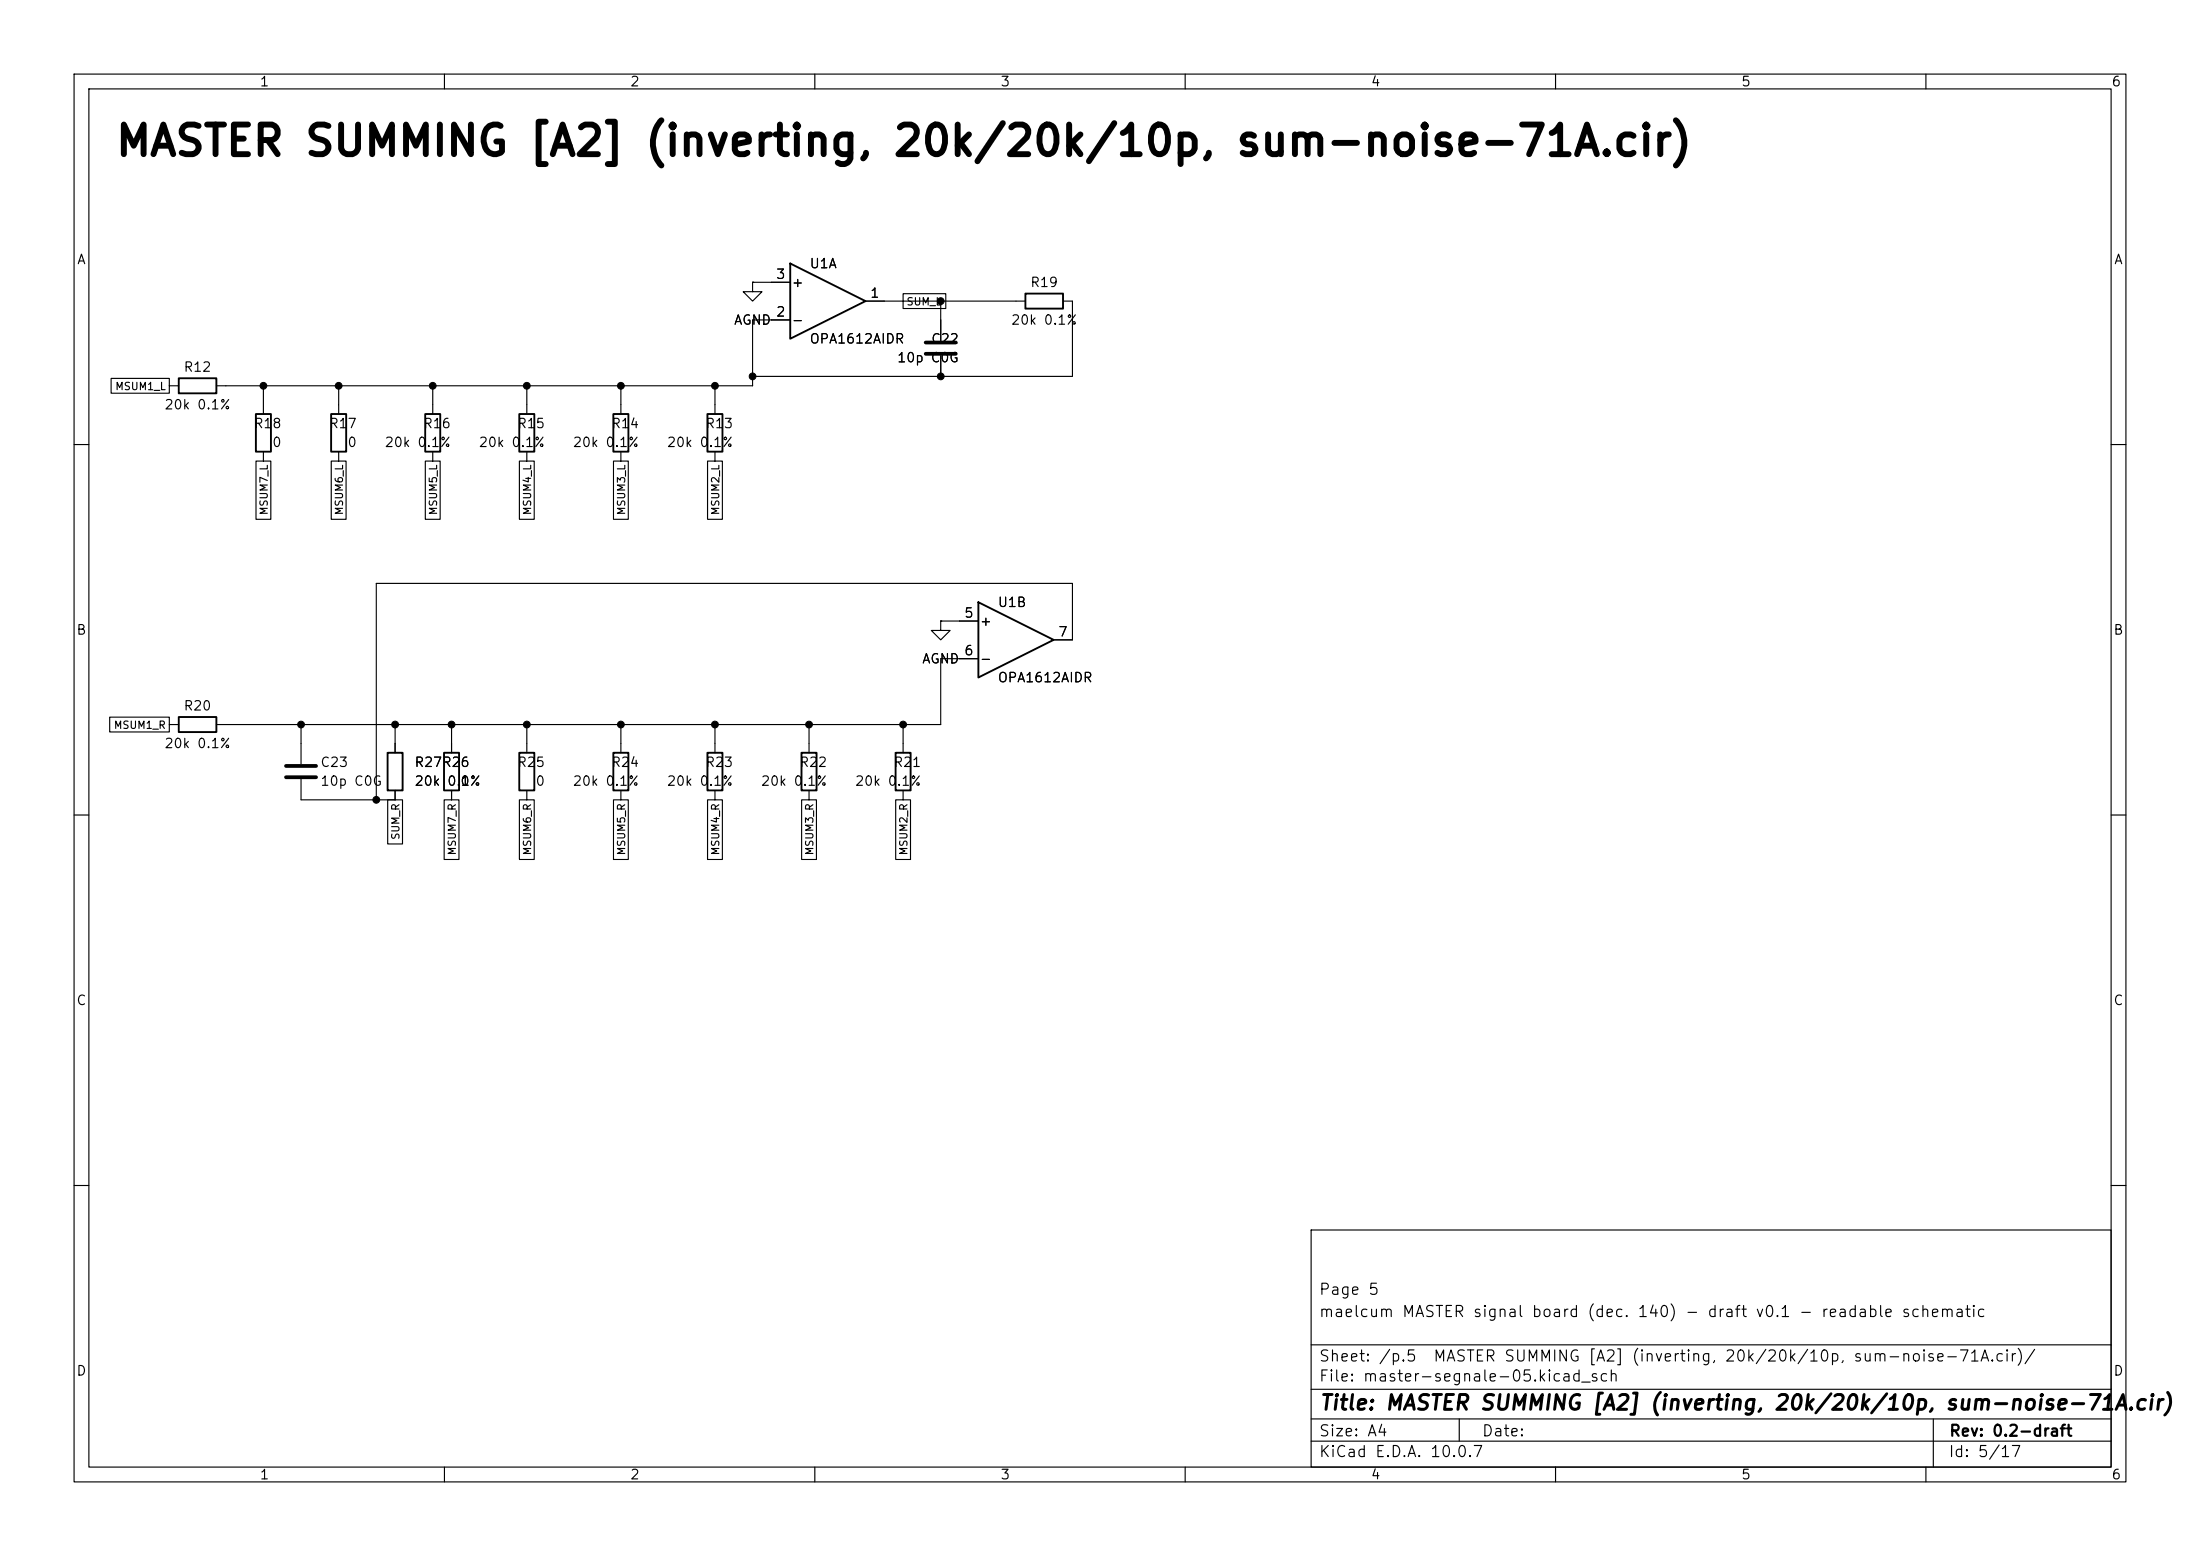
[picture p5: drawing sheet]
(kicad_sch
 (version 20260101)
 (generator "eeschema")
 (generator_version "10.0")
 (paper "A4")
 (title_block
  (title "MASTER SUMMING [A2] (inverting, 20k/20k/10p, sum-noise-71A.cir)")
  (rev "0.2-draft")
  (comment 1 "maelcum MASTER signal board (dec. 140) - draft v0.1 - readable schematic")
  (comment 2 "Page 5"))
 (lib_symbols
  (symbol
   "Amplifier_Operational:OPA1612AxD"
   (pin_names
    (offset 0.127)) (exclude_from_sim no) (in_bom yes) (on_board yes)
   (in_pos_files yes)
   (duplicate_pin_numbers_are_jumpers no)
   (property
    "Reference"
    "U" (at 0 5.08 0) (show_name no) (do_not_autoplace no) (effects (font (size 1.27 1.27)) (justify left)))
   (property
    "Value"
    "OPA1612AxD" (at 0 -5.08 0) (show_name no) (do_not_autoplace no) (effects (font (size 1.27 1.27)) (justify left)))
   (property
    "Footprint"
    "" (at 0 0 0) (show_name no) (do_not_autoplace no) (hide yes) (effects (font (size 1.27 1.27))))
   (property
    "Datasheet"
    "http://www.ti.com/lit/ds/symlink/opa1612.pdf" (at 0 0 0) (show_name no) (do_not_autoplace no) (hide yes) (effects (font (size 1.27 1.27))))
   (property
    "Description"
    "Dual SoundPlus High Performance, Bipolar-Input Audio Operational Amplifiers, SOIC-8" (at 0 0 0) (show_name no) (do_not_autoplace no) (hide yes) (effects (font (size 1.27 1.27))))
   (property
    "ki_locked"
    "" (at 0 0 0) (show_name no) (do_not_autoplace no) (effects (font (size 1.27 1.27))))
   (property
    "ki_keywords"
    "dual opamp" (at 0 0 0) (show_name no) (do_not_autoplace no) (hide yes) (effects (font (size 1.27 1.27))))
   (property
    "ki_fp_filters"
    "SOIC*3.9x4.9mm*P1.27mm* DIP*W7.62mm* TO*99* OnSemi*Micro8* TSSOP*3x3mm*P0.65mm* TSSOP*4.4x3mm*P0.65mm* MSOP*3x3mm*P0.65mm* SSOP*3.9x4.9mm*P0.635mm* LFCSP*2x2mm*P0.5mm* *SIP* SOIC*5.3x6.2mm*P1.27mm*" (at 0 0 0) (show_name no) (do_not_autoplace no) (hide yes) (effects (font (size 1.27 1.27))))
   (symbol
    "OPA1612AxD_1_1"
    (polyline (pts (xy -5.08 5.08) (xy 5.08 0) (xy -5.08 -5.08) (xy -5.08 5.08)) (stroke (width 0.254) (type default)) (fill (type background)))
    (pin
    output
    line (at 7.62 0 180) (length 2.54) (name
    "" (effects (font (size 1.27 1.27)))) (number
    "1" (effects (font (size 1.27 1.27)))))
    (pin
    input
    line (at -7.62 -2.54 0) (length 2.54) (name
    "-" (effects (font (size 1.27 1.27)))) (number
    "2" (effects (font (size 1.27 1.27)))))
    (pin
    input
    line (at -7.62 2.54 0) (length 2.54) (name
    "+" (effects (font (size 1.27 1.27)))) (number
    "3" (effects (font (size 1.27 1.27))))))
   (symbol
    "OPA1612AxD_2_1"
    (polyline (pts (xy -5.08 5.08) (xy 5.08 0) (xy -5.08 -5.08) (xy -5.08 5.08)) (stroke (width 0.254) (type default)) (fill (type background)))
    (pin
    input
    line (at -7.62 2.54 0) (length 2.54) (name
    "+" (effects (font (size 1.27 1.27)))) (number
    "5" (effects (font (size 1.27 1.27)))))
    (pin
    input
    line (at -7.62 -2.54 0) (length 2.54) (name
    "-" (effects (font (size 1.27 1.27)))) (number
    "6" (effects (font (size 1.27 1.27)))))
    (pin
    output
    line (at 7.62 0 180) (length 2.54) (name
    "" (effects (font (size 1.27 1.27)))) (number
    "7" (effects (font (size 1.27 1.27))))))
   (symbol
    "OPA1612AxD_3_1"
    (pin
    power_in
    line (at -2.54 -7.62 90) (length 3.81) (name
    "V-" (effects (font (size 1.27 1.27)))) (number
    "4" (effects (font (size 1.27 1.27)))))
    (pin
    power_in
    line (at -2.54 7.62 270) (length 3.81) (name
    "V+" (effects (font (size 1.27 1.27)))) (number
    "8" (effects (font (size 1.27 1.27))))))
   (embedded_fonts no))
  (symbol
   "Device:C"
   (pin_numbers (hide yes))
   (pin_names
    (offset 0.254)) (exclude_from_sim no) (in_bom yes) (on_board yes)
   (in_pos_files yes)
   (duplicate_pin_numbers_are_jumpers no)
   (property
    "Reference"
    "C" (at 0.635 2.54 0) (show_name no) (do_not_autoplace no) (effects (font (size 1.27 1.27)) (justify left)))
   (property
    "Value"
    "C" (at 0.635 -2.54 0) (show_name no) (do_not_autoplace no) (effects (font (size 1.27 1.27)) (justify left)))
   (property
    "Footprint"
    "" (at 0.9652 -3.81 0) (show_name no) (do_not_autoplace no) (hide yes) (effects (font (size 1.27 1.27))))
   (property
    "Datasheet"
    "" (at 0 0 0) (show_name no) (do_not_autoplace no) (hide yes) (effects (font (size 1.27 1.27))))
   (property
    "Description"
    "Unpolarized capacitor" (at 0 0 0) (show_name no) (do_not_autoplace no) (hide yes) (effects (font (size 1.27 1.27))))
   (property
    "ki_keywords"
    "cap capacitor" (at 0 0 0) (show_name no) (do_not_autoplace no) (hide yes) (effects (font (size 1.27 1.27))))
   (property
    "ki_fp_filters"
    "C_*" (at 0 0 0) (show_name no) (do_not_autoplace no) (hide yes) (effects (font (size 1.27 1.27))))
   (symbol
    "C_0_1"
    (polyline (pts (xy -2.032 0.762) (xy 2.032 0.762)) (stroke (width 0.508) (type default)) (fill (type none)))
    (polyline (pts (xy -2.032 -0.762) (xy 2.032 -0.762)) (stroke (width 0.508) (type default)) (fill (type none))))
   (symbol
    "C_1_1"
    (pin
    passive
    line (at 0 3.81 270) (length 2.794) (name
    "" (effects (font (size 1.27 1.27)))) (number
    "1" (effects (font (size 1.27 1.27)))))
    (pin
    passive
    line (at 0 -3.81 90) (length 2.794) (name
    "" (effects (font (size 1.27 1.27)))) (number
    "2" (effects (font (size 1.27 1.27))))))
   (embedded_fonts no))
  (symbol
   "Device:R"
   (pin_numbers (hide yes))
   (pin_names
    (offset 0)) (exclude_from_sim no) (in_bom yes) (on_board yes)
   (in_pos_files yes)
   (duplicate_pin_numbers_are_jumpers no)
   (property
    "Reference"
    "R" (at 2.032 0 90) (show_name no) (do_not_autoplace no) (effects (font (size 1.27 1.27))))
   (property
    "Value"
    "R" (at 0 0 90) (show_name no) (do_not_autoplace no) (effects (font (size 1.27 1.27))))
   (property
    "Footprint"
    "" (at -1.778 0 90) (show_name no) (do_not_autoplace no) (hide yes) (effects (font (size 1.27 1.27))))
   (property
    "Datasheet"
    "" (at 0 0 0) (show_name no) (do_not_autoplace no) (hide yes) (effects (font (size 1.27 1.27))))
   (property
    "Description"
    "Resistor" (at 0 0 0) (show_name no) (do_not_autoplace no) (hide yes) (effects (font (size 1.27 1.27))))
   (property
    "ki_keywords"
    "R res resistor" (at 0 0 0) (show_name no) (do_not_autoplace no) (hide yes) (effects (font (size 1.27 1.27))))
   (property
    "ki_fp_filters"
    "R_*" (at 0 0 0) (show_name no) (do_not_autoplace no) (hide yes) (effects (font (size 1.27 1.27))))
   (symbol
    "R_0_1"
    (rectangle (start -1.016 -2.54) (end 1.016 2.54) (stroke (width 0.254) (type default)) (fill (type none))))
   (symbol
    "R_1_1"
    (pin
    passive
    line (at 0 3.81 270) (length 1.27) (name
    "" (effects (font (size 1.27 1.27)))) (number
    "1" (effects (font (size 1.27 1.27)))))
    (pin
    passive
    line (at 0 -3.81 90) (length 1.27) (name
    "" (effects (font (size 1.27 1.27)))) (number
    "2" (effects (font (size 1.27 1.27))))))
   (embedded_fonts no))
  (symbol
   "power:GND"
   (power global)
   (pin_numbers (hide yes))
   (pin_names
    (offset 0) (hide yes)) (exclude_from_sim no) (in_bom yes) (on_board yes)
   (in_pos_files yes)
   (duplicate_pin_numbers_are_jumpers no)
   (property
    "Reference"
    "#PWR" (at 0 -6.35 0) (show_name no) (do_not_autoplace no) (hide yes) (effects (font (size 1.27 1.27))))
   (property
    "Value"
    "GND" (at 0 -3.81 0) (show_name no) (do_not_autoplace no) (effects (font (size 1.27 1.27))))
   (property
    "Footprint"
    "" (at 0 0 0) (show_name no) (do_not_autoplace no) (hide yes) (effects (font (size 1.27 1.27))))
   (property
    "Datasheet"
    "" (at 0 0 0) (show_name no) (do_not_autoplace no) (hide yes) (effects (font (size 1.27 1.27))))
   (property
    "Description"
    "Power symbol creates a global label with name \"GND\" , ground" (at 0 0 0) (show_name no) (do_not_autoplace no) (hide yes) (effects (font (size 1.27 1.27))))
   (property
    "ki_keywords"
    "global power" (at 0 0 0) (show_name no) (do_not_autoplace no) (hide yes) (effects (font (size 1.27 1.27))))
   (symbol
    "GND_0_1"
    (polyline (pts (xy 0 0) (xy 0 -1.27) (xy 1.27 -1.27) (xy 0 -2.54) (xy -1.27 -1.27) (xy 0 -1.27)) (stroke (width 0) (type default)) (fill (type none))))
   (symbol
    "GND_1_1"
    (pin
    power_in
    line (at 0 0 270) (length 0) (name
    "" (effects (font (size 1.27 1.27)))) (number
    "1" (effects (font (size 1.27 1.27))))))
   (embedded_fonts no)))
 (text
  "MASTER SUMMING [A2] (inverting, 20k/20k/10p, sum-noise-71A.cir)"
  (exclude_from_sim no)
  (at 15.24 21.59 0)
  (effects (font (size 4 4)
    (bold yes)) (justify left bottom)))
 (symbol
  (lib_id "Amplifier_Operational:OPA1612AxD")
  (at 111.76 40.64 0)
  (unit 1)
  (body_style 1)
  (exclude_from_sim no)
  (in_bom yes)
  (on_board yes)
  (dnp no)
  (property
   "Reference"
   "U1" (at 109.22 35.56 0) (effects (font (size 1.27 1.27)) (justify left)))
  (property
   "Value"
   "OPA1612AIDR" (at 109.22 45.72 0) (effects (font (size 1.27 1.27)) (justify left)))
  (property
   "Footprint"
   "Package_SO:SOIC-8_3.9x4.9mm_P1.27mm" (at 111.76 40.64 0) (effects (font (size 1.27 1.27)) (justify left) (hide yes)))
  (property
   "Datasheet"
   "" (at 111.76 40.64 0) (effects (font (size 1.27 1.27)) (justify left) (hide yes)))
  (pin
   "1")
  (pin
   "2")
  (pin
   "3")
  (instances (project
    "master-segnale" (path
    "/1b16d02c-bb7a-5f62-bcdf-15134ce14abd/7bf87128-971c-5a3f-b672-afb99efe3010" (reference "U1") (unit 1)))))
 (wire
  (pts (xy 119.38 40.64) (xy 121.92 40.64))
  (stroke (width 0) (type default)))
 (symbol
  (lib_id "Device:C")
  (at 127 46.99 180)
  (unit 1)
  (body_style 1)
  (exclude_from_sim no)
  (in_bom yes)
  (on_board yes)
  (dnp no)
  (property
   "Reference"
   "C22" (at 129.54 45.72 0) (effects (font (size 1.27 1.27)) (justify left)))
  (property
   "Value"
   "10p C0G" (at 129.54 48.26 0) (effects (font (size 1.27 1.27)) (justify left)))
  (property
   "Footprint"
   "Capacitor_SMD:C_0805_2012Metric" (at 127 46.99 0) (effects (font (size 1.27 1.27)) (justify left) (hide yes)))
  (property
   "Datasheet"
   "" (at 127 46.99 0) (effects (font (size 1.27 1.27)) (justify left) (hide yes)))
  (pin
   "1")
  (pin
   "2")
  (instances (project
    "master-segnale" (path
    "/1b16d02c-bb7a-5f62-bcdf-15134ce14abd/7bf87128-971c-5a3f-b672-afb99efe3010" (reference "C22") (unit 1)))))
 (symbol
  (lib_id "Device:R")
  (at 140.97 40.64 270)
  (unit 1)
  (body_style 1)
  (exclude_from_sim no)
  (in_bom yes)
  (on_board yes)
  (dnp no)
  (property
   "Reference"
   "R19" (at 140.97 38.1 90) (effects (font (size 1.27 1.27))))
  (property
   "Value"
   "20k 0.1%" (at 140.97 43.18 90) (effects (font (size 1.27 1.27))))
  (property
   "Footprint"
   "Resistor_SMD:R_0805_2012Metric" (at 140.97 40.64 0) (effects (font (size 1.27 1.27)) (justify left) (hide yes)))
  (property
   "Datasheet"
   "" (at 140.97 40.64 0) (effects (font (size 1.27 1.27)) (justify left) (hide yes)))
  (pin
   "1")
  (pin
   "2")
  (instances (project
    "master-segnale" (path
    "/1b16d02c-bb7a-5f62-bcdf-15134ce14abd/7bf87128-971c-5a3f-b672-afb99efe3010" (reference "R19") (unit 1)))))
 (wire
  (pts (xy 121.92 40.64) (xy 127 40.64))
  (stroke (width 0) (type default)))
 (wire
  (pts (xy 127 40.64) (xy 127 43.18))
  (stroke (width 0) (type default)))
 (wire
  (pts (xy 127 40.64) (xy 137.16 40.64))
  (stroke (width 0) (type default)))
 (junction
  (at 127 40.64)
  (diameter 0)
  (color 0 0 0 0))
 (wire
  (pts (xy 104.14 38.1) (xy 101.6 38.1))
  (stroke (width 0) (type default)))
 (symbol
  (lib_id "power:GND")
  (at 101.6 38.1 0)
  (unit 1)
  (body_style 1)
  (exclude_from_sim no)
  (in_bom yes)
  (on_board yes)
  (dnp no)
  (property
   "Reference"
   "#PWR001" (at 101.6 38.1 0) (effects (font (size 1.27 1.27)) (justify left) (hide yes)))
  (property
   "Value"
   "AGND" (at 101.6 43.18 0) (effects (font (size 1.27 1.27))))
  (property
   "Footprint"
   "" (at 101.6 38.1 0) (effects (font (size 1.27 1.27)) (justify left) (hide yes)))
  (property
   "Datasheet"
   "" (at 101.6 38.1 0) (effects (font (size 1.27 1.27)) (justify left) (hide yes)))
  (pin
   "1")
  (instances (project
    "master-segnale" (path
    "/1b16d02c-bb7a-5f62-bcdf-15134ce14abd/7bf87128-971c-5a3f-b672-afb99efe3010" (reference "#PWR001") (unit 1)))))
 (wire
  (pts (xy 104.14 43.18) (xy 101.6 43.18))
  (stroke (width 0) (type default)))
 (wire
  (pts (xy 101.6 43.18) (xy 101.6 52.07))
  (stroke (width 0) (type default)))
 (symbol
  (lib_id "Device:R")
  (at 96.52 58.42 180)
  (unit 1)
  (body_style 1)
  (exclude_from_sim no)
  (in_bom yes)
  (on_board yes)
  (dnp no)
  (property
   "Reference"
   "R13" (at 99.06 57.15 0) (effects (font (size 1.27 1.27)) (justify left)))
  (property
   "Value"
   "20k 0.1%" (at 99.06 59.69 0) (effects (font (size 1.27 1.27)) (justify left)))
  (property
   "Footprint"
   "Resistor_SMD:R_0805_2012Metric" (at 96.52 58.42 0) (effects (font (size 1.27 1.27)) (justify left) (hide yes)))
  (property
   "Datasheet"
   "" (at 96.52 58.42 0) (effects (font (size 1.27 1.27)) (justify left) (hide yes)))
  (pin
   "1")
  (pin
   "2")
  (instances (project
    "master-segnale" (path
    "/1b16d02c-bb7a-5f62-bcdf-15134ce14abd/7bf87128-971c-5a3f-b672-afb99efe3010" (reference "R13") (unit 1)))))
 (symbol
  (lib_id "Device:R")
  (at 83.82 58.42 180)
  (unit 1)
  (body_style 1)
  (exclude_from_sim no)
  (in_bom yes)
  (on_board yes)
  (dnp no)
  (property
   "Reference"
   "R14" (at 86.36 57.15 0) (effects (font (size 1.27 1.27)) (justify left)))
  (property
   "Value"
   "20k 0.1%" (at 86.36 59.69 0) (effects (font (size 1.27 1.27)) (justify left)))
  (property
   "Footprint"
   "Resistor_SMD:R_0805_2012Metric" (at 83.82 58.42 0) (effects (font (size 1.27 1.27)) (justify left) (hide yes)))
  (property
   "Datasheet"
   "" (at 83.82 58.42 0) (effects (font (size 1.27 1.27)) (justify left) (hide yes)))
  (pin
   "1")
  (pin
   "2")
  (instances (project
    "master-segnale" (path
    "/1b16d02c-bb7a-5f62-bcdf-15134ce14abd/7bf87128-971c-5a3f-b672-afb99efe3010" (reference "R14") (unit 1)))))
 (symbol
  (lib_id "Device:R")
  (at 71.12 58.42 180)
  (unit 1)
  (body_style 1)
  (exclude_from_sim no)
  (in_bom yes)
  (on_board yes)
  (dnp no)
  (property
   "Reference"
   "R15" (at 73.66 57.15 0) (effects (font (size 1.27 1.27)) (justify left)))
  (property
   "Value"
   "20k 0.1%" (at 73.66 59.69 0) (effects (font (size 1.27 1.27)) (justify left)))
  (property
   "Footprint"
   "Resistor_SMD:R_0805_2012Metric" (at 71.12 58.42 0) (effects (font (size 1.27 1.27)) (justify left) (hide yes)))
  (property
   "Datasheet"
   "" (at 71.12 58.42 0) (effects (font (size 1.27 1.27)) (justify left) (hide yes)))
  (pin
   "1")
  (pin
   "2")
  (instances (project
    "master-segnale" (path
    "/1b16d02c-bb7a-5f62-bcdf-15134ce14abd/7bf87128-971c-5a3f-b672-afb99efe3010" (reference "R15") (unit 1)))))
 (symbol
  (lib_id "Device:R")
  (at 58.42 58.42 180)
  (unit 1)
  (body_style 1)
  (exclude_from_sim no)
  (in_bom yes)
  (on_board yes)
  (dnp no)
  (property
   "Reference"
   "R16" (at 60.96 57.15 0) (effects (font (size 1.27 1.27)) (justify left)))
  (property
   "Value"
   "20k 0.1%" (at 60.96 59.69 0) (effects (font (size 1.27 1.27)) (justify left)))
  (property
   "Footprint"
   "Resistor_SMD:R_0805_2012Metric" (at 58.42 58.42 0) (effects (font (size 1.27 1.27)) (justify left) (hide yes)))
  (property
   "Datasheet"
   "" (at 58.42 58.42 0) (effects (font (size 1.27 1.27)) (justify left) (hide yes)))
  (pin
   "1")
  (pin
   "2")
  (instances (project
    "master-segnale" (path
    "/1b16d02c-bb7a-5f62-bcdf-15134ce14abd/7bf87128-971c-5a3f-b672-afb99efe3010" (reference "R16") (unit 1)))))
 (symbol
  (lib_id "Device:R")
  (at 45.72 58.42 180)
  (unit 1)
  (body_style 1)
  (exclude_from_sim no)
  (in_bom yes)
  (on_board yes)
  (dnp no)
  (property
   "Reference"
   "R17" (at 48.26 57.15 0) (effects (font (size 1.27 1.27)) (justify left)))
  (property
   "Value"
   "0" (at 48.26 59.69 0) (effects (font (size 1.27 1.27)) (justify left)))
  (property
   "Footprint"
   "Resistor_SMD:R_0805_2012Metric" (at 45.72 58.42 0) (effects (font (size 1.27 1.27)) (justify left) (hide yes)))
  (property
   "Datasheet"
   "" (at 45.72 58.42 0) (effects (font (size 1.27 1.27)) (justify left) (hide yes)))
  (property
   "Nota"
   "MSUM6 (mic) dritto sul nodo: R di somma nei moduli (dec. 97)" (at 45.72 58.42 0) (effects (font (size 1.27 1.27)) (justify left) (hide yes)))
  (pin
   "1")
  (pin
   "2")
  (instances (project
    "master-segnale" (path
    "/1b16d02c-bb7a-5f62-bcdf-15134ce14abd/7bf87128-971c-5a3f-b672-afb99efe3010" (reference "R17") (unit 1)))))
 (symbol
  (lib_id "Device:R")
  (at 35.56 58.42 180)
  (unit 1)
  (body_style 1)
  (exclude_from_sim no)
  (in_bom yes)
  (on_board yes)
  (dnp no)
  (property
   "Reference"
   "R18" (at 38.1 57.15 0) (effects (font (size 1.27 1.27)) (justify left)))
  (property
   "Value"
   "0" (at 38.1 59.69 0) (effects (font (size 1.27 1.27)) (justify left)))
  (property
   "Footprint"
   "Resistor_SMD:R_0805_2012Metric" (at 35.56 58.42 0) (effects (font (size 1.27 1.27)) (justify left) (hide yes)))
  (property
   "Datasheet"
   "" (at 35.56 58.42 0) (effects (font (size 1.27 1.27)) (justify left) (hide yes)))
  (property
   "Nota"
   "MSUM7 (mono) dritto sul nodo: R di somma nei moduli (dec. 97)" (at 35.56 58.42 0) (effects (font (size 1.27 1.27)) (justify left) (hide yes)))
  (pin
   "1")
  (pin
   "2")
  (instances (project
    "master-segnale" (path
    "/1b16d02c-bb7a-5f62-bcdf-15134ce14abd/7bf87128-971c-5a3f-b672-afb99efe3010" (reference "R18") (unit 1)))))
 (symbol
  (lib_id "Device:R")
  (at 26.67 52.07 90)
  (unit 1)
  (body_style 1)
  (exclude_from_sim no)
  (in_bom yes)
  (on_board yes)
  (dnp no)
  (property
   "Reference"
   "R12" (at 26.67 49.53 90) (effects (font (size 1.27 1.27))))
  (property
   "Value"
   "20k 0.1%" (at 26.67 54.61 90) (effects (font (size 1.27 1.27))))
  (property
   "Footprint"
   "Resistor_SMD:R_0805_2012Metric" (at 26.67 52.07 0) (effects (font (size 1.27 1.27)) (justify left) (hide yes)))
  (property
   "Datasheet"
   "" (at 26.67 52.07 0) (effects (font (size 1.27 1.27)) (justify left) (hide yes)))
  (pin
   "1")
  (pin
   "2")
  (instances (project
    "master-segnale" (path
    "/1b16d02c-bb7a-5f62-bcdf-15134ce14abd/7bf87128-971c-5a3f-b672-afb99efe3010" (reference "R12") (unit 1)))))
 (wire
  (pts (xy 101.6 52.07) (xy 96.52 52.07))
  (stroke (width 0) (type default)))
 (wire
  (pts (xy 96.52 52.07) (xy 96.52 54.61))
  (stroke (width 0) (type default)))
 (wire
  (pts (xy 96.52 52.07) (xy 83.82 52.07))
  (stroke (width 0) (type default)))
 (wire
  (pts (xy 83.82 52.07) (xy 83.82 54.61))
  (stroke (width 0) (type default)))
 (wire
  (pts (xy 83.82 52.07) (xy 71.12 52.07))
  (stroke (width 0) (type default)))
 (wire
  (pts (xy 71.12 52.07) (xy 71.12 54.61))
  (stroke (width 0) (type default)))
 (wire
  (pts (xy 71.12 52.07) (xy 58.42 52.07))
  (stroke (width 0) (type default)))
 (wire
  (pts (xy 58.42 52.07) (xy 58.42 54.61))
  (stroke (width 0) (type default)))
 (wire
  (pts (xy 58.42 52.07) (xy 45.72 52.07))
  (stroke (width 0) (type default)))
 (wire
  (pts (xy 45.72 52.07) (xy 45.72 54.61))
  (stroke (width 0) (type default)))
 (wire
  (pts (xy 45.72 52.07) (xy 35.56 52.07))
  (stroke (width 0) (type default)))
 (wire
  (pts (xy 35.56 52.07) (xy 35.56 54.61))
  (stroke (width 0) (type default)))
 (wire
  (pts (xy 35.56 52.07) (xy 30.48 52.07))
  (stroke (width 0) (type default)))
 (junction
  (at 96.52 52.07)
  (diameter 0)
  (color 0 0 0 0))
 (junction
  (at 83.82 52.07)
  (diameter 0)
  (color 0 0 0 0))
 (junction
  (at 71.12 52.07)
  (diameter 0)
  (color 0 0 0 0))
 (junction
  (at 58.42 52.07)
  (diameter 0)
  (color 0 0 0 0))
 (junction
  (at 45.72 52.07)
  (diameter 0)
  (color 0 0 0 0))
 (junction
  (at 35.56 52.07)
  (diameter 0)
  (color 0 0 0 0))
 (symbol
  (lib_id "Amplifier_Operational:OPA1612AxD")
  (at 137.16 86.36 0)
  (unit 2)
  (body_style 1)
  (exclude_from_sim no)
  (in_bom yes)
  (on_board yes)
  (dnp no)
  (property
   "Reference"
   "U1" (at 134.62 81.28 0) (effects (font (size 1.27 1.27)) (justify left)))
  (property
   "Value"
   "OPA1612AIDR" (at 134.62 91.44 0) (effects (font (size 1.27 1.27)) (justify left)))
  (property
   "Footprint"
   "Package_SO:SOIC-8_3.9x4.9mm_P1.27mm" (at 137.16 86.36 0) (effects (font (size 1.27 1.27)) (justify left) (hide yes)))
  (property
   "Datasheet"
   "" (at 137.16 86.36 0) (effects (font (size 1.27 1.27)) (justify left) (hide yes)))
  (pin
   "5")
  (pin
   "6")
  (pin
   "7")
  (instances (project
    "master-segnale" (path
    "/1b16d02c-bb7a-5f62-bcdf-15134ce14abd/7bf87128-971c-5a3f-b672-afb99efe3010" (reference "U1") (unit 2)))))
 (wire
  (pts (xy 127 83.82) (xy 129.54 83.82))
  (stroke (width 0) (type default)))
 (symbol
  (lib_id "power:GND")
  (at 127 83.82 0)
  (unit 1)
  (body_style 1)
  (exclude_from_sim no)
  (in_bom yes)
  (on_board yes)
  (dnp no)
  (property
   "Reference"
   "#PWR002" (at 127 83.82 0) (effects (font (size 1.27 1.27)) (justify left) (hide yes)))
  (property
   "Value"
   "AGND" (at 127 88.9 0) (effects (font (size 1.27 1.27))))
  (property
   "Footprint"
   "" (at 127 83.82 0) (effects (font (size 1.27 1.27)) (justify left) (hide yes)))
  (property
   "Datasheet"
   "" (at 127 83.82 0) (effects (font (size 1.27 1.27)) (justify left) (hide yes)))
  (pin
   "1")
  (instances (project
    "master-segnale" (path
    "/1b16d02c-bb7a-5f62-bcdf-15134ce14abd/7bf87128-971c-5a3f-b672-afb99efe3010" (reference "#PWR002") (unit 1)))))
 (wire
  (pts (xy 129.54 88.9) (xy 127 88.9))
  (stroke (width 0) (type default)))
 (wire
  (pts (xy 127 88.9) (xy 127 97.79))
  (stroke (width 0) (type default)))
 (symbol
  (lib_id "Device:R")
  (at 121.92 104.14 180)
  (unit 1)
  (body_style 1)
  (exclude_from_sim no)
  (in_bom yes)
  (on_board yes)
  (dnp no)
  (property
   "Reference"
   "R21" (at 124.46 102.87 0) (effects (font (size 1.27 1.27)) (justify left)))
  (property
   "Value"
   "20k 0.1%" (at 124.46 105.41 0) (effects (font (size 1.27 1.27)) (justify left)))
  (property
   "Footprint"
   "Resistor_SMD:R_0805_2012Metric" (at 121.92 104.14 0) (effects (font (size 1.27 1.27)) (justify left) (hide yes)))
  (property
   "Datasheet"
   "" (at 121.92 104.14 0) (effects (font (size 1.27 1.27)) (justify left) (hide yes)))
  (pin
   "1")
  (pin
   "2")
  (instances (project
    "master-segnale" (path
    "/1b16d02c-bb7a-5f62-bcdf-15134ce14abd/7bf87128-971c-5a3f-b672-afb99efe3010" (reference "R21") (unit 1)))))
 (symbol
  (lib_id "Device:R")
  (at 109.22 104.14 180)
  (unit 1)
  (body_style 1)
  (exclude_from_sim no)
  (in_bom yes)
  (on_board yes)
  (dnp no)
  (property
   "Reference"
   "R22" (at 111.76 102.87 0) (effects (font (size 1.27 1.27)) (justify left)))
  (property
   "Value"
   "20k 0.1%" (at 111.76 105.41 0) (effects (font (size 1.27 1.27)) (justify left)))
  (property
   "Footprint"
   "Resistor_SMD:R_0805_2012Metric" (at 109.22 104.14 0) (effects (font (size 1.27 1.27)) (justify left) (hide yes)))
  (property
   "Datasheet"
   "" (at 109.22 104.14 0) (effects (font (size 1.27 1.27)) (justify left) (hide yes)))
  (pin
   "1")
  (pin
   "2")
  (instances (project
    "master-segnale" (path
    "/1b16d02c-bb7a-5f62-bcdf-15134ce14abd/7bf87128-971c-5a3f-b672-afb99efe3010" (reference "R22") (unit 1)))))
 (symbol
  (lib_id "Device:R")
  (at 96.52 104.14 180)
  (unit 1)
  (body_style 1)
  (exclude_from_sim no)
  (in_bom yes)
  (on_board yes)
  (dnp no)
  (property
   "Reference"
   "R23" (at 99.06 102.87 0) (effects (font (size 1.27 1.27)) (justify left)))
  (property
   "Value"
   "20k 0.1%" (at 99.06 105.41 0) (effects (font (size 1.27 1.27)) (justify left)))
  (property
   "Footprint"
   "Resistor_SMD:R_0805_2012Metric" (at 96.52 104.14 0) (effects (font (size 1.27 1.27)) (justify left) (hide yes)))
  (property
   "Datasheet"
   "" (at 96.52 104.14 0) (effects (font (size 1.27 1.27)) (justify left) (hide yes)))
  (pin
   "1")
  (pin
   "2")
  (instances (project
    "master-segnale" (path
    "/1b16d02c-bb7a-5f62-bcdf-15134ce14abd/7bf87128-971c-5a3f-b672-afb99efe3010" (reference "R23") (unit 1)))))
 (symbol
  (lib_id "Device:R")
  (at 83.82 104.14 180)
  (unit 1)
  (body_style 1)
  (exclude_from_sim no)
  (in_bom yes)
  (on_board yes)
  (dnp no)
  (property
   "Reference"
   "R24" (at 86.36 102.87 0) (effects (font (size 1.27 1.27)) (justify left)))
  (property
   "Value"
   "20k 0.1%" (at 86.36 105.41 0) (effects (font (size 1.27 1.27)) (justify left)))
  (property
   "Footprint"
   "Resistor_SMD:R_0805_2012Metric" (at 83.82 104.14 0) (effects (font (size 1.27 1.27)) (justify left) (hide yes)))
  (property
   "Datasheet"
   "" (at 83.82 104.14 0) (effects (font (size 1.27 1.27)) (justify left) (hide yes)))
  (pin
   "1")
  (pin
   "2")
  (instances (project
    "master-segnale" (path
    "/1b16d02c-bb7a-5f62-bcdf-15134ce14abd/7bf87128-971c-5a3f-b672-afb99efe3010" (reference "R24") (unit 1)))))
 (symbol
  (lib_id "Device:R")
  (at 71.12 104.14 180)
  (unit 1)
  (body_style 1)
  (exclude_from_sim no)
  (in_bom yes)
  (on_board yes)
  (dnp no)
  (property
   "Reference"
   "R25" (at 73.66 102.87 0) (effects (font (size 1.27 1.27)) (justify left)))
  (property
   "Value"
   "0" (at 73.66 105.41 0) (effects (font (size 1.27 1.27)) (justify left)))
  (property
   "Footprint"
   "Resistor_SMD:R_0805_2012Metric" (at 71.12 104.14 0) (effects (font (size 1.27 1.27)) (justify left) (hide yes)))
  (property
   "Datasheet"
   "" (at 71.12 104.14 0) (effects (font (size 1.27 1.27)) (justify left) (hide yes)))
  (property
   "Nota"
   "MSUM6 (mic) dritto sul nodo: R di somma nei moduli (dec. 97)" (at 71.12 104.14 0) (effects (font (size 1.27 1.27)) (justify left) (hide yes)))
  (pin
   "1")
  (pin
   "2")
  (instances (project
    "master-segnale" (path
    "/1b16d02c-bb7a-5f62-bcdf-15134ce14abd/7bf87128-971c-5a3f-b672-afb99efe3010" (reference "R25") (unit 1)))))
 (symbol
  (lib_id "Device:R")
  (at 60.96 104.14 180)
  (unit 1)
  (body_style 1)
  (exclude_from_sim no)
  (in_bom yes)
  (on_board yes)
  (dnp no)
  (property
   "Reference"
   "R26" (at 63.5 102.87 0) (effects (font (size 1.27 1.27)) (justify left)))
  (property
   "Value"
   "0" (at 63.5 105.41 0) (effects (font (size 1.27 1.27)) (justify left)))
  (property
   "Footprint"
   "Resistor_SMD:R_0805_2012Metric" (at 60.96 104.14 0) (effects (font (size 1.27 1.27)) (justify left) (hide yes)))
  (property
   "Datasheet"
   "" (at 60.96 104.14 0) (effects (font (size 1.27 1.27)) (justify left) (hide yes)))
  (property
   "Nota"
   "MSUM7 (mono) dritto sul nodo: R di somma nei moduli (dec. 97)" (at 60.96 104.14 0) (effects (font (size 1.27 1.27)) (justify left) (hide yes)))
  (pin
   "1")
  (pin
   "2")
  (instances (project
    "master-segnale" (path
    "/1b16d02c-bb7a-5f62-bcdf-15134ce14abd/7bf87128-971c-5a3f-b672-afb99efe3010" (reference "R26") (unit 1)))))
 (symbol
  (lib_id "Device:R")
  (at 53.34 104.14 0)
  (unit 1)
  (body_style 1)
  (exclude_from_sim no)
  (in_bom yes)
  (on_board yes)
  (dnp no)
  (property
   "Reference"
   "R27" (at 55.88 102.87 0) (effects (font (size 1.27 1.27)) (justify left)))
  (property
   "Value"
   "20k 0.1%" (at 55.88 105.41 0) (effects (font (size 1.27 1.27)) (justify left)))
  (property
   "Footprint"
   "Resistor_SMD:R_0805_2012Metric" (at 53.34 104.14 0) (effects (font (size 1.27 1.27)) (justify left) (hide yes)))
  (property
   "Datasheet"
   "" (at 53.34 104.14 0) (effects (font (size 1.27 1.27)) (justify left) (hide yes)))
  (pin
   "1")
  (pin
   "2")
  (instances (project
    "master-segnale" (path
    "/1b16d02c-bb7a-5f62-bcdf-15134ce14abd/7bf87128-971c-5a3f-b672-afb99efe3010" (reference "R27") (unit 1)))))
 (symbol
  (lib_id "Device:C")
  (at 40.64 104.14 0)
  (unit 1)
  (body_style 1)
  (exclude_from_sim no)
  (in_bom yes)
  (on_board yes)
  (dnp no)
  (property
   "Reference"
   "C23" (at 43.18 102.87 0) (effects (font (size 1.27 1.27)) (justify left)))
  (property
   "Value"
   "10p C0G" (at 43.18 105.41 0) (effects (font (size 1.27 1.27)) (justify left)))
  (property
   "Footprint"
   "Capacitor_SMD:C_0805_2012Metric" (at 40.64 104.14 0) (effects (font (size 1.27 1.27)) (justify left) (hide yes)))
  (property
   "Datasheet"
   "" (at 40.64 104.14 0) (effects (font (size 1.27 1.27)) (justify left) (hide yes)))
  (pin
   "1")
  (pin
   "2")
  (instances (project
    "master-segnale" (path
    "/1b16d02c-bb7a-5f62-bcdf-15134ce14abd/7bf87128-971c-5a3f-b672-afb99efe3010" (reference "C23") (unit 1)))))
 (symbol
  (lib_id "Device:R")
  (at 26.67 97.79 90)
  (unit 1)
  (body_style 1)
  (exclude_from_sim no)
  (in_bom yes)
  (on_board yes)
  (dnp no)
  (property
   "Reference"
   "R20" (at 26.67 95.25 90) (effects (font (size 1.27 1.27))))
  (property
   "Value"
   "20k 0.1%" (at 26.67 100.33 90) (effects (font (size 1.27 1.27))))
  (property
   "Footprint"
   "Resistor_SMD:R_0805_2012Metric" (at 26.67 97.79 0) (effects (font (size 1.27 1.27)) (justify left) (hide yes)))
  (property
   "Datasheet"
   "" (at 26.67 97.79 0) (effects (font (size 1.27 1.27)) (justify left) (hide yes)))
  (pin
   "1")
  (pin
   "2")
  (instances (project
    "master-segnale" (path
    "/1b16d02c-bb7a-5f62-bcdf-15134ce14abd/7bf87128-971c-5a3f-b672-afb99efe3010" (reference "R20") (unit 1)))))
 (wire
  (pts (xy 127 97.79) (xy 121.92 97.79))
  (stroke (width 0) (type default)))
 (wire
  (pts (xy 121.92 97.79) (xy 121.92 100.33))
  (stroke (width 0) (type default)))
 (wire
  (pts (xy 121.92 97.79) (xy 109.22 97.79))
  (stroke (width 0) (type default)))
 (wire
  (pts (xy 109.22 97.79) (xy 109.22 100.33))
  (stroke (width 0) (type default)))
 (wire
  (pts (xy 109.22 97.79) (xy 96.52 97.79))
  (stroke (width 0) (type default)))
 (wire
  (pts (xy 96.52 97.79) (xy 96.52 100.33))
  (stroke (width 0) (type default)))
 (wire
  (pts (xy 96.52 97.79) (xy 83.82 97.79))
  (stroke (width 0) (type default)))
 (wire
  (pts (xy 83.82 97.79) (xy 83.82 100.33))
  (stroke (width 0) (type default)))
 (wire
  (pts (xy 83.82 97.79) (xy 71.12 97.79))
  (stroke (width 0) (type default)))
 (wire
  (pts (xy 71.12 97.79) (xy 71.12 100.33))
  (stroke (width 0) (type default)))
 (wire
  (pts (xy 71.12 97.79) (xy 60.96 97.79))
  (stroke (width 0) (type default)))
 (wire
  (pts (xy 60.96 97.79) (xy 60.96 100.33))
  (stroke (width 0) (type default)))
 (wire
  (pts (xy 60.96 97.79) (xy 53.34 97.79))
  (stroke (width 0) (type default)))
 (wire
  (pts (xy 53.34 97.79) (xy 53.34 100.33))
  (stroke (width 0) (type default)))
 (wire
  (pts (xy 53.34 97.79) (xy 40.64 97.79))
  (stroke (width 0) (type default)))
 (wire
  (pts (xy 40.64 97.79) (xy 40.64 100.33))
  (stroke (width 0) (type default)))
 (wire
  (pts (xy 40.64 97.79) (xy 30.48 97.79))
  (stroke (width 0) (type default)))
 (junction
  (at 121.92 97.79)
  (diameter 0)
  (color 0 0 0 0))
 (junction
  (at 109.22 97.79)
  (diameter 0)
  (color 0 0 0 0))
 (junction
  (at 96.52 97.79)
  (diameter 0)
  (color 0 0 0 0))
 (junction
  (at 83.82 97.79)
  (diameter 0)
  (color 0 0 0 0))
 (junction
  (at 71.12 97.79)
  (diameter 0)
  (color 0 0 0 0))
 (junction
  (at 60.96 97.79)
  (diameter 0)
  (color 0 0 0 0))
 (junction
  (at 53.34 97.79)
  (diameter 0)
  (color 0 0 0 0))
 (junction
  (at 40.64 97.79)
  (diameter 0)
  (color 0 0 0 0))
 (wire
  (pts (xy 101.6 50.8) (xy 127 50.8))
  (stroke (width 0) (type default)))
 (wire
  (pts (xy 127 50.8) (xy 144.78 50.8))
  (stroke (width 0) (type default)))
 (wire
  (pts (xy 144.78 50.8) (xy 144.78 40.64))
  (stroke (width 0) (type default)))
 (wire
  (pts (xy 53.34 107.95) (xy 40.64 107.95))
  (stroke (width 0) (type default)))
 (wire
  (pts (xy 50.8 107.95) (xy 50.8 78.74))
  (stroke (width 0) (type default)))
 (wire
  (pts (xy 50.8 78.74) (xy 144.78 78.74))
  (stroke (width 0) (type default)))
 (wire
  (pts (xy 144.78 78.74) (xy 144.78 86.36))
  (stroke (width 0) (type default)))
 (junction
  (at 127 50.8)
  (diameter 0)
  (color 0 0 0 0))
 (junction
  (at 101.6 50.8)
  (diameter 0)
  (color 0 0 0 0))
 (junction
  (at 50.8 107.95)
  (diameter 0)
  (color 0 0 0 0))
 (global_label
  "SUM_L"
  (shape passive)
  (at 121.92 40.64 0)
  (fields_autoplaced yes)
  (effects (font (size 1 1)) (justify left)))
 (global_label
  "MSUM2_L"
  (shape passive)
  (at 96.52 62.23 270)
  (fields_autoplaced yes)
  (effects (font (size 1 1)) (justify right)))
 (global_label
  "MSUM3_L"
  (shape passive)
  (at 83.82 62.23 270)
  (fields_autoplaced yes)
  (effects (font (size 1 1)) (justify right)))
 (global_label
  "MSUM4_L"
  (shape passive)
  (at 71.12 62.23 270)
  (fields_autoplaced yes)
  (effects (font (size 1 1)) (justify right)))
 (global_label
  "MSUM5_L"
  (shape passive)
  (at 58.42 62.23 270)
  (fields_autoplaced yes)
  (effects (font (size 1 1)) (justify right)))
 (global_label
  "MSUM6_L"
  (shape passive)
  (at 45.72 62.23 270)
  (fields_autoplaced yes)
  (effects (font (size 1 1)) (justify right)))
 (global_label
  "MSUM7_L"
  (shape passive)
  (at 35.56 62.23 270)
  (fields_autoplaced yes)
  (effects (font (size 1 1)) (justify right)))
 (global_label
  "MSUM1_L"
  (shape passive)
  (at 22.86 52.07 180)
  (fields_autoplaced yes)
  (effects (font (size 1 1)) (justify right)))
 (global_label
  "MSUM2_R"
  (shape passive)
  (at 121.92 107.95 270)
  (fields_autoplaced yes)
  (effects (font (size 1 1)) (justify right)))
 (global_label
  "MSUM3_R"
  (shape passive)
  (at 109.22 107.95 270)
  (fields_autoplaced yes)
  (effects (font (size 1 1)) (justify right)))
 (global_label
  "MSUM4_R"
  (shape passive)
  (at 96.52 107.95 270)
  (fields_autoplaced yes)
  (effects (font (size 1 1)) (justify right)))
 (global_label
  "MSUM5_R"
  (shape passive)
  (at 83.82 107.95 270)
  (fields_autoplaced yes)
  (effects (font (size 1 1)) (justify right)))
 (global_label
  "MSUM6_R"
  (shape passive)
  (at 71.12 107.95 270)
  (fields_autoplaced yes)
  (effects (font (size 1 1)) (justify right)))
 (global_label
  "MSUM7_R"
  (shape passive)
  (at 60.96 107.95 270)
  (fields_autoplaced yes)
  (effects (font (size 1 1)) (justify right)))
 (global_label
  "SUM_R"
  (shape passive)
  (at 53.34 107.95 270)
  (fields_autoplaced yes)
  (effects (font (size 1 1)) (justify right)))
 (global_label
  "MSUM1_R"
  (shape passive)
  (at 22.86 97.79 180)
  (fields_autoplaced yes)
  (effects (font (size 1 1)) (justify right))))
